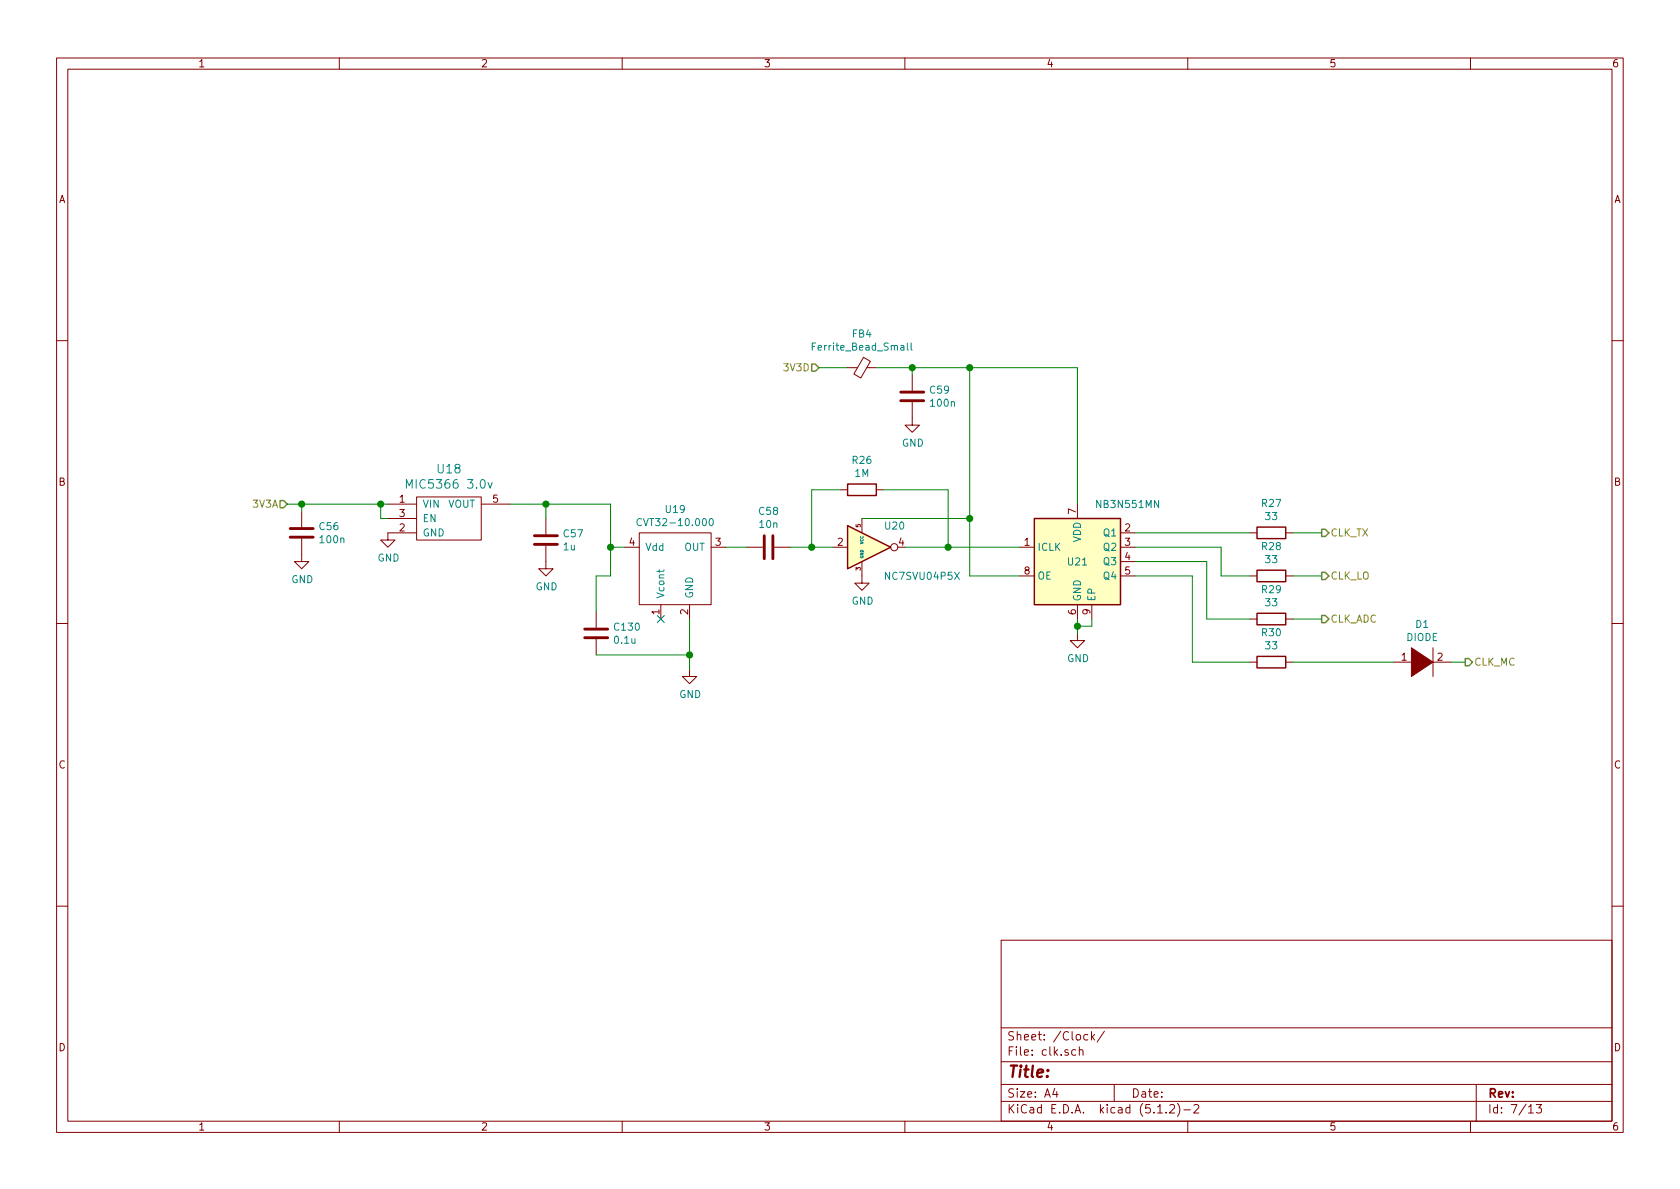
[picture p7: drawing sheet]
<svg xmlns="http://www.w3.org/2000/svg" width="297mm" height="210mm" viewBox="0 0 297 210" stroke-linecap="round" stroke-linejoin="round" font-family="sans-serif">
<g fill="none" stroke="#840000" stroke-width=".18">
<path d="M10 10.3h277v189.9h-277zM12 12.2h273v186.1h-273zM60 10.3v1.9M110 10.3v1.9M160 10.3v1.9M210 10.3v1.9M260 10.3v1.9M10 60.2h2M149.9 65h1.7M152.7 63.2l1.2 .7-1.7 2.9-1.2-.7zM153.3 65h1.6M161.3 71.1v4.1h1.3l-1.3 1.2-1.3-1.2h1.3"/>
<path d="M161.3 66.3v2.8M285 60.2h2M53.3 95.2v4.1h1.3l-1.3 1.3-1.2-1.3h1.2M53.3 90.4v2.8M68.6 89.1h5.1M68.6 91.7h5.1M73.7 87.9h11.4v7.6h-11.4zM73.7 94.2h-5.1v1.3h1.2l-1.2 1.3-1.3-1.3h1.3M85.1 89.1h5.1M96.5 96.5v4.1h1.3l-1.3 1.2-1.3-1.2h1.3M96.5 91.7v2.8M110.5 96.8h2.5"/>
<path d="M113 94.2h12.7v12.7h-12.7zM125.7 96.8h2.6M132.1 96.8h2.8M136.9 96.8h2.8M147.3 96.8h2.6M148.6 86.6h1.3M152.4 99.3v3.8h1.3l-1.3 1.3-1.3-1.3h1.3M152.4 91.7v2.5M154.9 86.6h1.3M180.3 96.8h2.6M190.5 89.1v2.6M198.1 94.2h2.6"/>
<path d="M198.1 96.8h2.6M198.1 99.3h2.6M221 94.2h1.2M227.3 94.2h1.3M10 110.3h2M105.4 108.2v2.8M105.4 113v2.8M116.8 106.9v2.6M121.9 118.4v1.2h1.3l-1.3 1.3-1.3-1.3h1.3M121.9 106.9v2.6M180.3 101.8h2.6M190.5 112v1.3h1.3l-1.3 1.2-1.3-1.2h1.3"/>
<path d="M190.5 106.9v2.6M193 106.9v2.6M198.1 101.8h2.6M221 101.8h1.2M221 109.5h1.2M221 117.1h1.2M227.3 101.8h1.3M227.3 109.5h1.3M227.3 117.1h1.3M246.4 117.1h3.8M252.7 117.1h3.8M253.4 114.5v5.1"/>
<path d="M285 110.3h2M10 160.2h2M177 166.3h108v32h-108zM285 160.2h2M60 198.3v1.9M110 198.3v1.9M160 198.3v1.9M177 194.8h108M177 191.8h108M177 187.8h108M177 181.8h108M186.5 192.5l-.4 1h1"/>
<path d="M186.8 193v1M190.2 185.7l-.4-.1-.3 .3 .1 .6 .2 .1 .4-.1M190.8 185.7h.1a.37 .37 0 0 1 .6 .1v.8M190.8 185.1v1.5M192.3 183l-.4-.1-.3 .3 .1 .6 .2 .1 .4-.1M193 182.4v1.5M193.1 183.4l.4 .5M193.5 182.9l-.5 .6M195.3 182.3l-1.3 2M197 191.8v3M204.7 196.8h.8M206.2 196.7v.1"/>
<path d="M206.8 195.5l.2-.2h.4l.2 .2 .1 .3-.1 .2-.8 .8h.9M208.2 195.1a1.71 1.71 0 0 1 0 2.3M209.3 196.3h1.2M210 198.3v1.9M211.1 195.5l.2-.2h.4l.3 .5-1 1h1M260 198.3v1.9M261 191.8v6.5M270.3 195.8l.4-.5v1.5M270.3 196.8h.8M271.6 195.3h.9l-.4 .6 .4 .1v.7l-.2 .1-.7-.1"/>
<circle cx="158.1" cy="96.8" r=".63"/>
</g>
<path d="M143.5 64.4h.6l.7 .6-.7 .7h-.6zM49.5 88.5h.7l.6 .6-.6 .7h-.7zM233.7 93.6h.6l.6 .6-.6 .7h-.6zM233.7 101.2h.6l.6 .6-.6 .7h-.6zM233.7 108.8h.6l.6 .7-.6 .6h-.6zM259.1 116.5h.6l.6 .6-.6 .6h-.6z" fill="none" stroke="#848400" stroke-width=".25"/>
<path d="M143.6 61.3h.4M144.2 60.6h-.6v1.3M160.4 60.6v1.1l.2 .2M161.1 60.6v1.1l.2 .2M71.9 86.3v-1.5l.5 1.1 .5-1.1v1.5M86.3 85.3l.4 1 .3-1M113.4 91.8a.6 .6 0 0 0-.8 .4 .6 .6 0 0 0 .6 .8l.2-.2M125.5 91.8l.2-.1a.67 .67 0 0 1 .4 .6 .67 .67 0 0 1-.4 .7l-.3-.5zM116.6 100.8v.4M117.4 100.8l-.2 .2h-1.1" fill="none" stroke="#008484" stroke-width=".18"/>
<path d="M159.3 70.9h4M159.3 69.3h4M51.3 95h4.1M51.3 93.5h4.1M94.5 96.3h4.1M94.5 94.7h4.1M135.1 94.7v4.1M136.7 94.7v4.1M103.4 112.8h4M103.4 111.2h4" fill="none" stroke="#840000" stroke-width=".51"/>
<g fill="#ffffc2" stroke="#ffffc2" stroke-width=".18">
<path d="M149.9 93l7.6 3.8-7.6 3.8z"/>
<path d="M182.9 91.7h15.2v15.2h-15.2z"/>
</g>
<path d="M149.9 85.6h5v2h-5zM149.9 93l7.6 3.8-7.6 3.8zM182.9 91.7h15.2v15.2h-15.2zM222.2 93.2h5.1v2h-5.1zM222.2 100.8h5.1v2.1h-5.1zM222.2 108.5h5.1v2h-5.1zM222.2 116.1h5.1v2h-5.1z" fill="none" stroke="#840000" stroke-width=".25"/>
<g fill="none" stroke="#008400" stroke-width=".18">
<path d="M144.8 65h5.1M154.9 65h35.6v24.1M161.3 65v1.3M171.4 65v36.8h8.9M50.8 89.1h17.8M53.3 89.1v1.3M67.3 89.1v2.6h1.3M90.2 89.1h17.7v12.7h-2.5v6.4M96.5 89.1v2.6M107.9 96.8h2.6M128.3 96.8h3.8M139.7 96.8h7.6"/>
<path d="M148.6 86.6h-5.1v10.2M152.4 91.7h19M156.2 86.6h11.4v10.2M160 96.8h20.3M200.7 96.8h15.2v5h5.1M200.7 94.2h20.3M200.7 99.3h12.7v10.2h7.6M228.6 94.2h5.1M105.4 115.8h16.5M121.9 109.5v8.9M190.5 109.5v2.5M193 109.5v1.2h-2.5"/>
<path d="M200.7 101.8h10.1v15.3h10.2M228.6 101.8h5.1M228.6 109.5h5.1M228.6 117.1h17.8M256.5 117.1h2.6"/>
</g>
<g fill="#008400" stroke="#008400" stroke-width=".25">
<circle cx="67.3" cy="89.1" r=".51"/>
<circle cx="53.3" cy="89.1" r=".51"/>
<circle cx="143.5" cy="96.8" r=".51"/>
<circle cx="167.6" cy="96.8" r=".51"/>
<circle cx="190.5" cy="110.7" r=".51"/>
<circle cx="161.3" cy="65" r=".51"/>
<circle cx="171.5" cy="65" r=".51"/>
<circle cx="171.5" cy="91.7" r=".51"/>
<circle cx="96.5" cy="89.1" r=".51"/>
<circle cx="108" cy="96.8" r=".51"/>
<circle cx="121.9" cy="115.8" r=".51"/>
</g>
<path d="M116.2 108.9l1.2 1.2M117.4 108.9l-1.2 1.2" fill="none" stroke="#000084" stroke-width=".18"/>
<path d="M249.6 114.5l3.8 2.6-3.8 2.5z" fill="#840000" stroke="#840000" stroke-width=".18"/>
<text font-size="2.8" fill="#840000" x="178" y="190.5">Title:</text>
<g font-size="2.1" fill="#008484">
<text x="77.4" y="83.7">U18</text>
<text x="72.7" y="86.4">MIC5366 3.0v</text>
</g>
<g font-size="2.1" fill="#840000">
<text x="178" y="184">Sheet: /Clock/</text>
<text x="178" y="186.7">File: clk.sch</text>
<text x="178" y="196.9">KiCad E.D.A. kicad (5.1.2)-2</text>
<text x="178" y="194.1">Size: A4</text>
<text x="200" y="194.1">Date:</text>
<text x="263" y="194.1">Rev:</text>
<text x="263" y="196.9">Id: 7/13</text>
</g>
<g font-size="1.8" fill="#840000">
<text x="35" y="11.9">1</text>
<text x="85" y="11.9">2</text>
<text x="135" y="11.9">3</text>
<text x="185" y="11.9">4</text>
<text x="235" y="11.9">5</text>
<text x="285" y="11.9">6</text>
<text x="10.4" y="35.9">A</text>
<text x="285.4" y="35.9">A</text>
<text x="10.4" y="85.9">B</text>
<text x="70.6" y="88.9">1</text>
<text x="87.1" y="88.9">5</text>
<text x="285.4" y="85.9">B</text>
<text x="70.6" y="94">2</text>
<text x="70.6" y="91.4">3</text>
<text x="190.2" y="90.9" transform="rotate(-90 190.2 90.9)">7</text>
<text x="198.9" y="94">2</text>
<text x="111.3" y="96.5">4</text>
<text x="126.5" y="96.5">3</text>
<text x="148.1" y="96.5">2</text>
<text x="158.9" y="96.5">4</text>
<text x="181.1" y="96.5">1</text>
<text x="181.1" y="101.6">8</text>
<text x="198.9" y="96.5">3</text>
<text x="198.9" y="99.1">4</text>
<text x="198.9" y="101.6">5</text>
<text x="116.6" y="108.7" transform="rotate(-90 116.6 108.7)">1</text>
<text x="121.7" y="108.7" transform="rotate(-90 121.7 108.7)">2</text>
<text x="190.2" y="108.7" transform="rotate(-90 190.2 108.7)">6</text>
<text x="192.8" y="108.7" transform="rotate(-90 192.8 108.7)">9</text>
<text x="247.8" y="116.8">1</text>
<text x="254.2" y="116.8">2</text>
<text x="10.4" y="135.9">C</text>
<text x="285.4" y="135.9">C</text>
<text x="10.4" y="185.9">D</text>
<text x="285.4" y="185.9">D</text>
<text x="35" y="199.9">1</text>
<text x="85" y="199.9">2</text>
<text x="135" y="199.9">3</text>
<text x="185" y="199.9">4</text>
<text x="235" y="199.9">5</text>
<text x="285" y="199.9">6</text>
</g>
<g font-size="1.8" fill="#008484">
<text x="150.7" y="59.7">FB4</text>
<text x="144.1" y="62">Ferrite_Bead_Small</text>
<text x="164.5" y="69.6">C59</text>
<text x="164.7" y="71.9">100n</text>
<text x="150.8" y="82">R26</text>
<text x="159.5" y="79">GND</text>
<text x="74.7" y="89.8">VIN</text>
<text x="79.2" y="89.8">VOUT</text>
<text x="151.2" y="84.3">1M</text>
<text x="194.1" y="89.8">NB3N551MN</text>
<text x="223.2" y="89.7">R27</text>
<text x="56.5" y="93.7">C56</text>
<text x="74.7" y="94.9">GND</text>
<text x="74.7" y="92.3">EN</text>
<text x="99.7" y="95">C57</text>
<text x="113.6" y="93">CVT32-10.000</text>
<text x="117.8" y="90.7">U19</text>
<text x="134.3" y="91.1">C58</text>
<text x="134.4" y="93.4">10n</text>
<text x="156.5" y="93.6">U20</text>
<text x="191.1" y="95.9" transform="rotate(-90 191.1 95.9)">VDD</text>
<text x="195.2" y="94.9">Q1</text>
<text x="223.8" y="92">33</text>
<text x="56.7" y="96.1">100n</text>
<text x="66.8" y="99.3">GND</text>
<text x="99.7" y="97.3">1u</text>
<text x="114" y="97.4">Vdd</text>
<text x="121" y="97.4">OUT</text>
<text x="183.4" y="97.4">ICLK</text>
<text x="188.9" y="100">U21</text>
<text x="195.2" y="97.4">Q2</text>
<text x="195.2" y="99.9">Q3</text>
<text x="223.2" y="97.3">R28</text>
<text x="223.8" y="99.6">33</text>
<text x="51.5" y="103.1">GND</text>
<text x="94.7" y="104.4">GND</text>
<text x="117.5" y="105.9" transform="rotate(-90 117.5 105.9)">Vcont</text>
<text x="122.6" y="105.9" transform="rotate(-90 122.6 105.9)">GND</text>
<text x="150.6" y="106.9">GND</text>
<text x="156.8" y="102.5">NC7SVU04P5X</text>
<text x="183.4" y="102.5">OE</text>
<text x="191.1" y="106.4" transform="rotate(-90 191.1 106.4)">GND</text>
<text x="193.7" y="106.4" transform="rotate(-90 193.7 106.4)">EP</text>
<text x="195.2" y="102.5">Q4</text>
<text x="223.2" y="104.9">R29</text>
<text x="223.8" y="107.2">33</text>
<text x="108.7" y="111.5">C130</text>
<text x="108.7" y="113.8">0.1u</text>
<text x="223.2" y="112.5">R30</text>
<text x="248.7" y="113.4">DIODE</text>
<text x="250.3" y="111">D1</text>
<text x="188.7" y="117.1">GND</text>
<text x="223.8" y="114.8">33</text>
<text x="120.1" y="123.4">GND</text>
</g>
<g font-size="1.8" fill="#848400">
<text x="138.8" y="65.7">3V3D</text>
<text x="44.9" y="89.8">3V3A</text>
<text x="235.2" y="94.9">CLK_TX</text>
<text x="235.2" y="102.5">CLK_LO</text>
<text x="235.2" y="110.1">CLK_ADC</text>
<text x="260.6" y="117.7">CLK_MC</text>
</g>
<g font-size="1.1" fill="#840000">
<text x="152.2" y="93.2" transform="rotate(-90 152.2 93.2)">5</text>
<text x="152.2" y="100.9" transform="rotate(-90 152.2 100.9)">3</text>
</g>
<g font-size=".7" fill="#008484">
<text x="152.7" y="98.8" transform="rotate(-90 152.7 98.8)">GND</text>
<text x="152.7" y="96.2" transform="rotate(-90 152.7 96.2)">VCC</text>
</g>
</svg>
